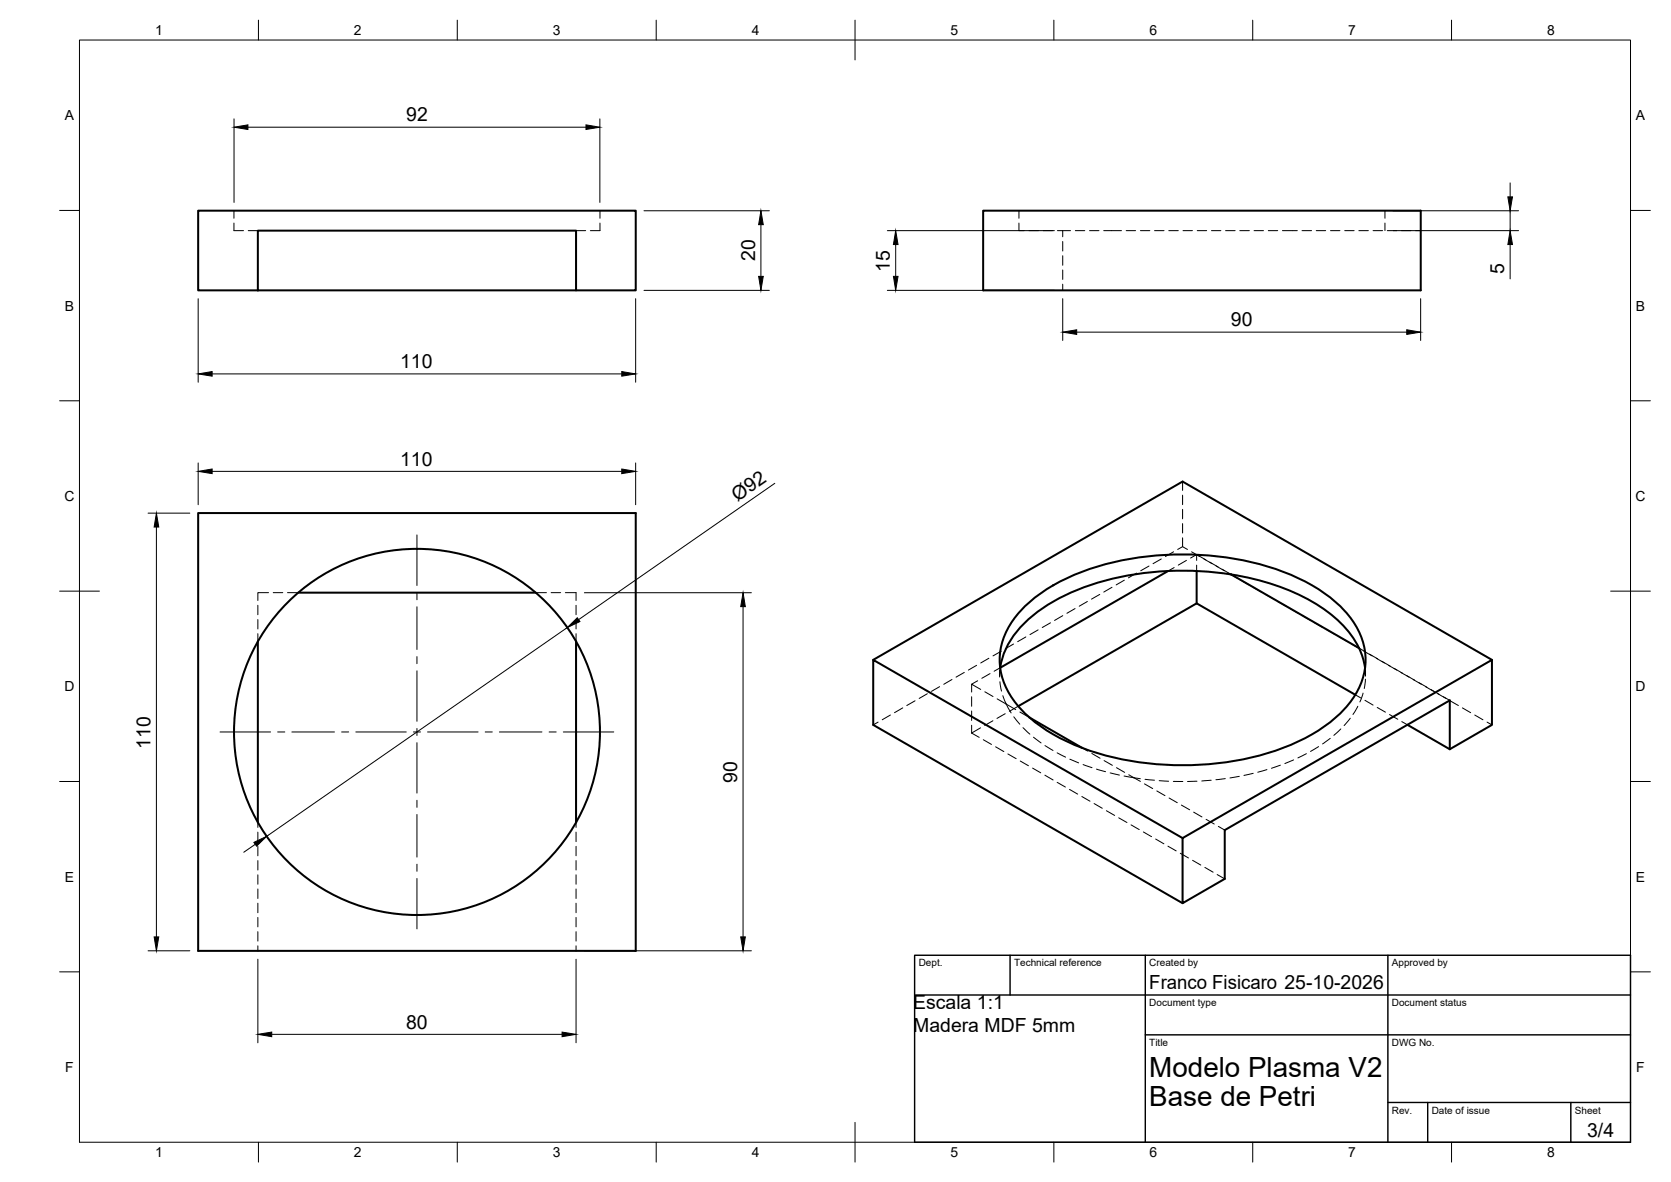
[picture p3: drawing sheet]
<svg xmlns="http://www.w3.org/2000/svg" width="420mm" height="297mm" viewBox="0 0 420 297" stroke-linecap="round" stroke-linejoin="round" font-family="sans-serif">
<!-- layer: Visible -->
<g fill="none" stroke="#000" stroke-width=".51">
<path d="M64.8 58h80v15h-80zM247.2 52.9h110v20.1h-110zM64.8 73h-15v-20.1h110.1v20.1h-15.1M49.8 128.9h110.1v110.1h-110.1zM75 148.9h59.7M257.1 153a47 47 0 0 1 22.9-11.7 75.2 75.2 0 0 1 45.2 3.4 34.5 34.5 0 0 1 15.1 11.6 16.6 16.6 0 0 1-1.2 20.7 39.9 39.9 0 0 1-19 11.9 75.3 75.3 0 0 1-50.6-2 34.5 34.5 0 0 1-15.1-11.5 16.6 16.6 0 0 1 1.3-20.8zM293.7 143.5l-42.2 24.4a19.9 19.9 0 0 1 7.2-12.4 52.5 52.5 0 0 1 26.5-11.1 79 79 0 0 1 24.4 0M300.9 143.5v8.1M300.9 151.6l39.9 23M300.9 151.6l-44.9 25.9M309.6 144.4l32.1 18.5M309.6 144.4a53.9 53.9 0 0 1 25.8 10.6 24.1 24.1 0 0 1 6.3 7.9"/>
<path d="M64.8 161.2v45.5M144.8 161.2v45.5M219.6 165.8l77.7-44.8 77.8 44.8M341.7 162.9l.9 2.1 .6 2.9M258.8 180.3l13.4 7.7M353.9 182.1l10.6 6.2M297.3 210.6l77.8-44.8v16.4l-10.6 6.1v-12.3l-56.5 32.6v12.3l-10.7 6.1zM297.3 210.6l-77.7-44.8v16.4l77.7 44.8"/>
<circle cx="104.8" cy="183.9" r="46"/>
</g>
<!-- layer: Hidden -->
<g fill="none" stroke="#000" stroke-width=".25">
<path d="M58.8 56.1v1.9h2.4M58.8 52.9v1.9M62.4 58h2.4M144.8 58h2.5M150.9 56.1v1.9h-2.5M150.9 52.9v1.9M256.2 56.1v1.9h1.3M256.2 52.9v1.9M258.7 58h2.4M262.3 58h2.4M265.9 58h1.3M267.2 58h2"/>
<path d="M267.2 58v1.5M270.4 58h2.4M274 58h2.3M277.5 58h4.5M283.2 58h2.3M286.7 58h2.4M290.3 58h2.4M293.9 58h2.4M297.5 58h2.3M301 58h2.4M304.6 58h2.4M308.2 58h2.4"/>
<path d="M311.7 58h2.4M315.3 58h2.4M318.9 58h2.4M322.5 58h3.7M327.4 58h2.4M331 58h2.3M334.5 58h2.4M338.1 58h2.4M341.7 58h2.4M345.2 58h2.4M348.2 52.9v1.9M348.2 56.1v1.9"/>
<path d="M348.8 58h2.4M352.4 58h2.4M356 58h1.2M267.2 60.7v2.4M267.2 64.3v2.4M267.2 67.8v2.4M267.2 71.4v1.6M295.1 138.7l-2.1 1.2M297.3 135.2v2.2l1.3 .7M297.3 121v2.2M297.3 124.4v2.4M297.3 128v2.4"/>
<path d="M297.3 131.6v2.3M297.3 137.4l-1.2 .7M299.6 138.7l2.1 1.2M300.9 139.4l-1.5 .8M300.9 139.4l2.3 1.3M300.9 139.4v1.4M64.8 152.1v2.4M64.8 155.7v2.4M64.8 159.2v2M67.5 148.9h-2.7v2M68.7 148.9h2.4M72.3 148.9h2.7"/>
<path d="M134.7 148.9h2.7M138.6 148.9h2.4M142.2 148.9h2.6v2M144.8 152.1v2.4M144.8 155.7v2.4M144.8 159.2v2M261 158.3l-2 1.2M264.1 156.5l-2 1.2M267.2 154.7l-2 1.2M270.3 152.9l-2 1.2M273.4 151.2l-2 1.1M276.5 149.4l-2.1 1.2"/>
<path d="M279.6 147.6l-2.1 1.2M282.7 145.8l-2.1 1.2M285.8 144l-2.1 1.2M288.9 142.2l-2.1 1.2M292 140.5l-2.1 1.2M295.2 142.6l-1.5 .9M298.3 140.8l-2 1.2M300.9 142v1.5M302.7 140.5l2.1 1.2M304.2 141.3l2.1 1.2M305.8 142.2l2.1 1.2M307.3 143.1l2.3 1.3"/>
<path d="M308.9 144l2.1 1.2M312 145.8l2 1.2M315.1 147.6l2.1 1.2M318.2 149.4l2.1 1.2M321.3 151.2l2 1.1M324.4 152.9l2 1.2M327.5 154.7l2 1.2M330.6 156.5l2 1.2M333.7 158.3l2 1.2M223.9 179.7l-2.1 1.2M227 177.9l-2.1 1.2M230.1 176.1l-2.1 1.2"/>
<path d="M233.2 174.3l-2.1 1.2M236.3 172.6l-2.1 1.1M239.4 170.8l-2.1 1.2M242.5 169l-2.1 1.2M244.3 171.9v2M244.3 175.1v2.4M244.3 178.7v2.3M245.6 167.2l-2.1 1.2M245.8 171.1l-1.5 .8 2.3 1.4M247.6 173.8l2.1 1.2M248.6 165.4l-2 1.2M248.9 169.3l-2 1.2"/>
<path d="M250 168.7l1.5-.8-.1 2.2M250.7 175.6l2.3 1.3M251.4 165.8v1.5M251.4 168.5v1.4M251.4 171.3l.4 2.4M251.8 163.6l-2.1 1.2M252.2 174.8l.8 2.1M252.8 179.4l-2.1 1.1M253 176.9l1.2 2.3M253 176.9l2.4 1.4M254.8 161.8l-2 1.2M256 177.5l-2.2 1.3"/>
<path d="M256.4 178.9l2.4 1.4M257.9 160.1l-2 1.2M336.8 160.1l2 1.2M339.9 161.8l2 1.2M340.8 174.6l1.4 .8M341.4 177.5l-1.2 2M341.7 162.9l1.6 .9M342.7 174.2l-.8 2.2M342.9 163.6l3.5 2M343.2 176l2 1.2M343.2 167.9l.1 1.6M343.3 170.7l-.3 2.3"/>
<path d="M343.3 165.8v1.5M343.3 168.5v1.4M346.1 165.4l2 1.2M346.3 177.8l2.1 1.2M347.4 166.2l2.1 1.2M349.1 167.2l2.1 1.2M349.4 179.6l2.1 1.1M350.5 168l2.1 1.1M352.2 169l2.1 1.2M353.6 169.7l2.1 1.2M355.3 170.8l2.1 1.2M356.7 171.5l2.1 1.2"/>
<path d="M358.4 172.6l2.1 1.1M359.8 173.3l2.1 1.2M361.5 174.3l2.1 1.2M362.9 175.1l1.6 .9M364.6 176.1l2.1 1.2M367.7 177.9l2.1 1.2M370.8 179.7l2.1 1.2M220.8 181.5l-1.2 .7M244.3 184.2l1.9 1.1M244.3 182.3v1.9M246.5 182.9l-2.2 1.3M247.2 185.9l2.1 1.2"/>
<path d="M249.7 181.1l-2.1 1.2M250.3 187.7l2.1 1.2M253.4 189.5l2.1 1.2M254.9 180.1l1.5 1.9M256.5 191.2l2.1 1.2M257.2 182.9l1.8 1.6M259.6 193l2.1 1.2M259.9 185.3l1.9 1.4M262.7 194.8l2.1 1.2M262.7 187.4l2.1 1.2M265.8 189.2l2.1 1.1M265.8 196.6l2.1 1.2"/>
<path d="M268.9 198.4l2.1 1.2M269 190.8l2.2 .9M272.2 188l1.3 .8M272.3 192.1l2.3 .8M274.5 189.3l2.1 1.2M275.7 193.3l2.3 .6M277.6 191.1l2.1 1.2M279.1 194.2l2.4 .6M280.7 192.9l2.1 1.2M282.6 195l2.5 .5M283.8 194.7l1.3 .8M285.1 195.5l1.6 .2"/>
<path d="M285.1 195.5l1.6 .9M287.8 197l2 1.2M287.9 195.8l2.4 .3M290.9 198.8l2 1.1M291.5 196.2l2.3 .1M295 196.4h2.4M301 196.3l-2.4 .1M304.5 196.1l-2.3 .2M308.1 195.7l-2.4 .2M311.6 195.1l-2.3 .4M315.1 194.3l-2.3 .6M318.6 193.4l-2.3 .7"/>
<path d="M321.9 192.3l-2.2 .8M325.3 191l-2.2 .9M328.5 189.4l-2.2 1.1M331.6 187.6l-2.1 1.2M334.5 185.6l-2 1.4M337.1 183.2l-1.7 1.6M339.5 180.5l-1.5 1.8M352.5 181.3l1.4 .8M373.9 181.5l1.2 .7M64.8 206.7v1.2M64.8 209.1v2.4M64.8 212.7v2.4"/>
<path d="M64.8 216.3v2.3M64.8 219.8v2.4M144.8 206.7v1.2M144.8 209.1v2.4M144.8 212.7v2.4M144.8 216.3v2.3M144.8 219.8v2.4M272 200.2l2.1 1.1M275.1 201.9l2.1 1.2M278.2 203.7l2.1 1.2M281.3 205.5l2.1 1.2M284.4 207.3l2 1.2"/>
<path d="M287.5 209.1l2 1.2M290.6 210.8l2.1 1.3M293.7 212.6l2 1.2M294 200.5l2 1.2M296.8 214.4l2 1.2M297.1 202.3l2 1.2M299.9 216.2l2 1.2M300.1 204.1l2.1 1.2M303 218l2 1.2M303.3 205.9l2 1.2M306 219.8l2 1.1M306.3 207.7l1.7 .9"/>
<path d="M64.8 223.4v2.4M64.8 227v2.4M64.8 230.6v2.3M64.8 234.1v2.4M64.8 237.7v1.3M144.8 223.4v2.4M144.8 227v2.4M144.8 230.6v2.3M144.8 234.1v2.4M144.8 237.7v1.3"/>
</g>
<!-- layer: BORDER -->
<g fill="none" stroke="#000" stroke-width=".25">
<path d="M20 10.1h390v276.9h-390zM65 5.1v5M115 5.1v5M165 5.1v5M215 5.1v10M265 5.1v5M315 5.1v5M365 5.1v5M15 52.9h5M410 52.9h5M15 100.7h5M410 100.7h5"/>
<path d="M15 148.6h10M405 148.6h10M15 196.4h5M410 196.4h5M15 244.2h5M410 244.2h5M65 287v5M115 287v5M165 287v5M215 282.1v9.9M265 287v5M315 287v5"/>
<path d="M365 287v5"/>
</g>
<!-- layer: TITLEBLOCK -->
<path d="M230 240.1h180v46.9h-180zM230 250h180M254 240.1v9.9M288 240.1v46.9M349 240.1v46.9M288 260.1h122M349 277.1h61M359 277.1v9.9M395 277.1v9.9" fill="none" stroke="#000" stroke-width=".36"/>
<!-- layer: Smart Centers -->
<g fill="none" stroke="#000" stroke-width=".25">
<path d="M104.8 134.4v12.7M104.8 148.9v1.8M104.8 152.5v10.7M104.8 165v1.8M104.8 168.6v12.7M55.3 183.9h12.7M69.8 183.9h1.8M73.4 183.9h10.7M85.9 183.9h1.8M89.5 183.9h12.7M103.9 183.9h1.8M104.8 183.1v1.7"/>
<path d="M104.8 186.6v12.7M107.5 183.9h12.7M122 183.9h1.8M125.6 183.9h10.7M138.1 183.9h1.7M141.6 183.9h12.7M104.8 201.1v1.8M104.8 204.7v10.7M104.8 217.2v1.8M104.8 220.8v12.6"/>
</g>
<!-- layer: FD_Dimensions -->
<g fill="none" stroke="#000" stroke-width=".25">
<path d="M58.8 29.9v21M62.3 32h85M150.8 29.9v21M161.9 53h31.5M191.3 56.5v13M223.1 58h42M350.3 53h31.5M350.3 58h31.5M379.7 46v3.5M379.7 53v5M49.8 75.1v21M159.8 75.1v21"/>
<path d="M161.9 73h31.5M223.1 73h42M225.2 61.5v8M267.2 75.1v10.5M357.2 75.1v10.5M379.7 61.5v8.6M53.3 94h103M270.7 83.5h83M49.8 116.3v10.5M53.3 118.5h103M159.8 116.3v10.5M37.2 129h10.5"/>
<path d="M39.3 132.4v103M194.8 121.5l-49.3 34.2M142.6 157.7l-75.5 52.5M146.9 149h42M186.8 152.4v83M64.2 212.2l-2.9 2M37.2 238.9h10.5M146.9 238.9h42M64.8 241.1v21M68.3 259.9h73M144.8 241.1v21"/>
</g>
<g fill="#000" stroke="#000" stroke-width=".25">
<path d="M58.8 32l3.5-.6v1.1zM147.3 31.4l3.5 .6-3.5 .5zM191.3 53l.6 3.5h-1.1zM379.1 49.5h1.2l-.6 3.5zM190.8 69.5h1.1l-.6 3.5zM225.2 58l.6 3.5h-1.2zM224.6 69.5h1.2l-.6 3.5zM379.7 58l.6 3.5h-1.2zM49.8 94l3.5-.6v1.1zM156.3 93.4l3.5 .6-3.5 .5zM267.2 83.5l3.5-.6v1.1zM353.7 82.9l3.5 .6-3.5 .5z"/>
<path d="M49.8 118.5l3.5-.6v1.1zM156.3 117.9l3.5 .6-3.5 .5zM39.3 129l.6 3.4h-1.1zM142.6 157.7l2.6-2.5 .6 1zM186.8 149l.6 3.4h-1.2zM63.8 211.7l3.3-1.5-2.6 2.4zM38.8 235.4h1.1l-.6 3.5zM186.2 235.4h1.2l-.6 3.5zM64.8 259.9l3.5-.5v1.1zM141.3 259.4l3.5 .5-3.5 .6z"/>
</g>
<g font-size="7">
<text x="289" y="270.6">Modelo Plasma V2</text>
<text x="289" y="278.1">Base de Petri</text>
</g>
<g font-size="4.9">
<text x="102.2" y="30.5">92</text>
<text x="189.9" y="65.6" transform="rotate(-90 189.9 65.6)">20</text>
<text x="223.8" y="68.4" transform="rotate(-90 223.8 68.4)">15</text>
<text x="378.2" y="68.9" transform="rotate(-90 378.2 68.9)">5</text>
<text x="309.5" y="82">90</text>
<text x="100.6" y="92.5">110</text>
<text x="100.6" y="117">110</text>
<text x="185.4" y="126.1" transform="rotate(-35 185.4 126.1)">Ø92</text>
<text x="37.9" y="188.2" transform="rotate(-90 37.9 188.2)">110</text>
<text x="185.4" y="196.6" transform="rotate(-90 185.4 196.6)">90</text>
<text x="289" y="248.5">Franco Fisicaro 25-10-2026</text>
<text x="229.6" y="253.6">Escala 1:1</text>
<text x="102.1" y="258.5">80</text>
<text x="229.6" y="259.4">Madera MDF 5mm</text>
<text x="399.1" y="285.7">3/4</text>
</g>
<g font-size="3.5">
<text x="39" y="8.8">1</text>
<text x="89" y="8.8">2</text>
<text x="139" y="8.8">3</text>
<text x="189" y="8.8">4</text>
<text x="239" y="8.8">5</text>
<text x="289" y="8.8">6</text>
<text x="339" y="8.8">7</text>
<text x="389" y="8.8">8</text>
<text x="16.3" y="30.2">A</text>
<text x="411.3" y="30.2">A</text>
<text x="16.3" y="78">B</text>
<text x="411.3" y="78">B</text>
<text x="16.2" y="125.9">C</text>
<text x="411.2" y="125.9">C</text>
<text x="16.2" y="173.7">D</text>
<text x="411.2" y="173.7">D</text>
<text x="16.3" y="221.6">E</text>
<text x="411.3" y="221.6">E</text>
<text x="16.4" y="269.4">F</text>
<text x="411.4" y="269.4">F</text>
<text x="39" y="290.8">1</text>
<text x="89" y="290.8">2</text>
<text x="139" y="290.8">3</text>
<text x="189" y="290.8">4</text>
<text x="239" y="290.8">5</text>
<text x="289" y="290.8">6</text>
<text x="339" y="290.8">7</text>
<text x="389" y="290.8">8</text>
</g>
<g font-size="2.5">
<text x="231" y="242.9">Dept.</text>
<text x="255" y="242.9">Technical reference</text>
<text x="289" y="242.9">Created by</text>
<text x="350" y="242.9">Approved by</text>
<text x="289" y="252.8">Document type</text>
<text x="350" y="252.8">Document status</text>
<text x="289" y="262.9">Title</text>
<text x="350" y="262.9">DWG No.</text>
<text x="350" y="279.9">Rev.</text>
<text x="360" y="279.9">Date of issue</text>
<text x="396" y="279.9">Sheet</text>
</g>
</svg>
